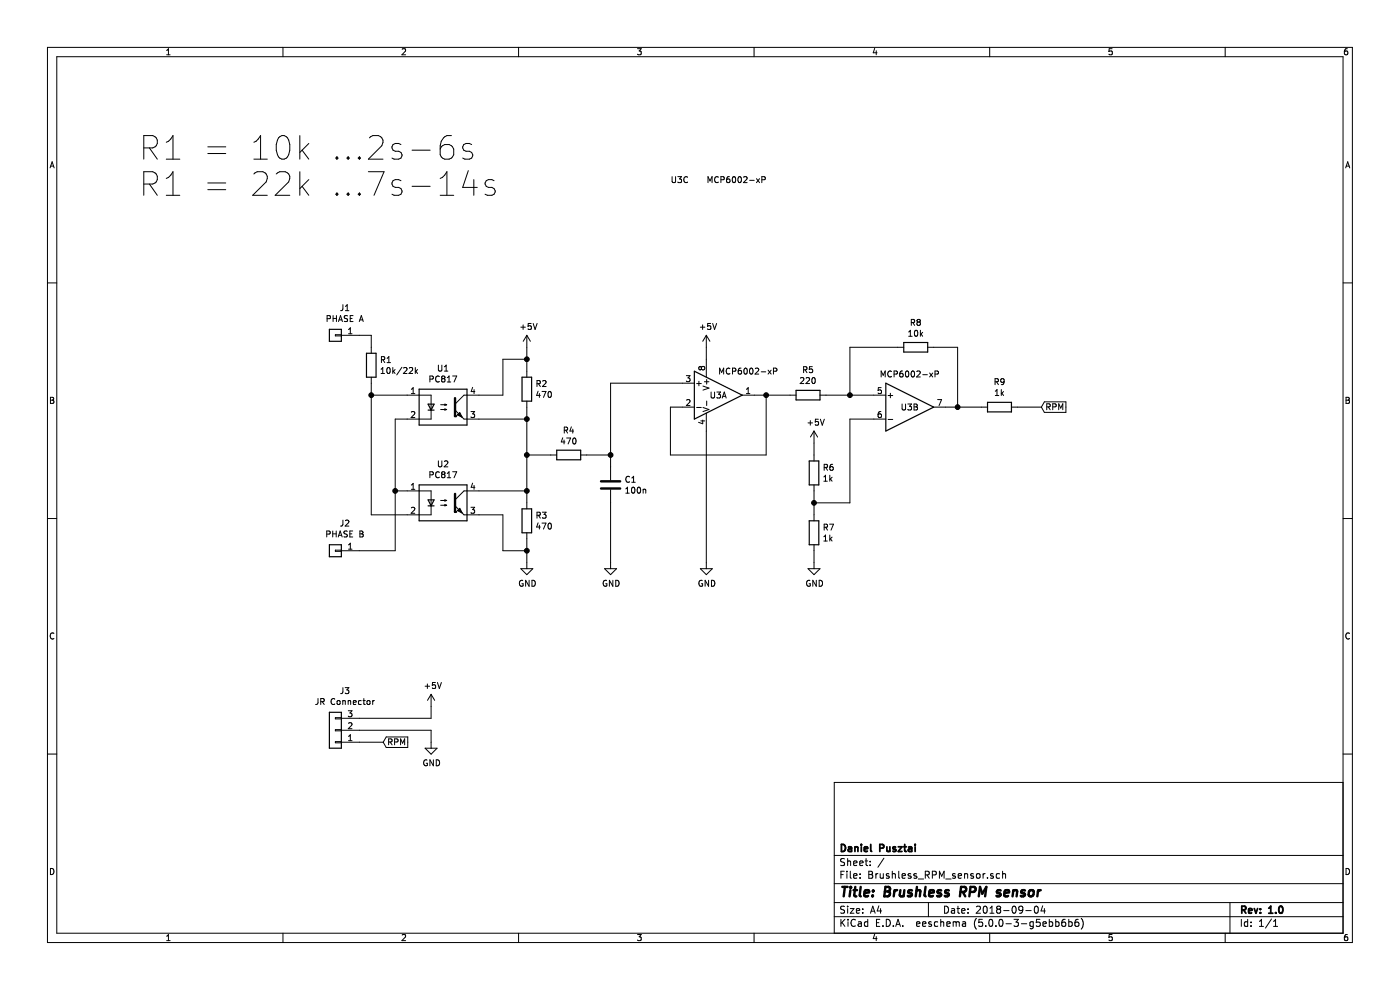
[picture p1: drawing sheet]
EESchema Schematic File Version 4
LIBS:Brushless_RPM_sensor-cache
EELAYER 26 0
EELAYER END
$Descr A4 11693 8268
encoding utf-8
Sheet 1 1
Title "Brushless RPM sensor"
Date "2018-09-04"
Rev "1.0"
Comp "Daniel Pusztai"
Comment1 ""
Comment2 ""
Comment3 ""
Comment4 ""
$EndDescr
$Comp
L Isolator:PC817 U1
U 1 1
P 3700 3400
F 0 "U1" H 3700 3725 50  0000 C CNN
F 1 "PC817" H 3700 3634 50  0000 C CNN
F 2 "Housings_DIP:DIP-4_W7.62mm" H 3500 3200 50  0001 L CIN
F 3 "http://www.soselectronic.cz/a_info/resource/d/pc817.pdf" H 3700 3400 50  0001 L CNN
	1    3700 3400
	1    0    0    -1  
$EndComp
$Comp
L Isolator:PC817 U2
U 1 1
P 3700 4200
F 0 "U2" H 3700 4525 50  0000 C CNN
F 1 "PC817" H 3700 4434 50  0000 C CNN
F 2 "Housings_DIP:DIP-4_W7.62mm" H 3500 4000 50  0001 L CIN
F 3 "http://www.soselectronic.cz/a_info/resource/d/pc817.pdf" H 3700 4200 50  0001 L CNN
	1    3700 4200
	1    0    0    -1  
$EndComp
$Comp
L Device:R R5
U 1 1
P 6750 3300
F 0 "R5" V 6957 3300 50  0000 C CNN
F 1 "220" V 6866 3300 50  0000 C CNN
F 2 "Resistors_SMD:R_1206_HandSoldering" V 6680 3300 50  0001 C CNN
F 3 "~" H 6750 3300 50  0001 C CNN
	1    6750 3300
	0    -1   -1   0   
$EndComp
$Comp
L power:+5V #PWR06
U 1 1
P 5900 2900
F 0 "#PWR06" H 5900 2750 50  0001 C CNN
F 1 "+5V" H 5915 3073 50  0000 C CNN
F 2 "" H 5900 2900 50  0001 C CNN
F 3 "" H 5900 2900 50  0001 C CNN
	1    5900 2900
	1    0    0    -1  
$EndComp
$Comp
L power:GND #PWR05
U 1 1
P 5100 4700
F 0 "#PWR05" H 5100 4450 50  0001 C CNN
F 1 "GND" H 5105 4527 50  0000 C CNN
F 2 "" H 5100 4700 50  0001 C CNN
F 3 "" H 5100 4700 50  0001 C CNN
	1    5100 4700
	1    0    0    -1  
$EndComp
$Comp
L Device:C C1
U 1 1
P 5100 4050
F 0 "C1" H 5215 4096 50  0000 L CNN
F 1 "100n" H 5215 4005 50  0000 L CNN
F 2 "Capacitors_SMD:C_1206_HandSoldering" H 5138 3900 50  0001 C CNN
F 3 "~" H 5100 4050 50  0001 C CNN
	1    5100 4050
	1    0    0    -1  
$EndComp
$Comp
L Amplifier_Operational:MCP6002-xP U3
U 1 1
P 6000 3300
F 0 "U3" H 6000 3300 50  0000 C CNN
F 1 "MCP6002-xP" H 6250 3500 50  0000 C CNN
F 2 "Housings_DIP:DIP-8_W7.62mm" H 6000 3300 50  0001 C CNN
F 3 "http://ww1.microchip.com/downloads/en/DeviceDoc/21733j.pdf" H 6000 3300 50  0001 C CNN
	1    6000 3300
	1    0    0    -1  
$EndComp
$Comp
L Amplifier_Operational:MCP6002-xP U3
U 2 1
P 7600 3400
F 0 "U3" H 7600 3400 50  0000 C CNN
F 1 "MCP6002-xP" H 7600 3676 50  0000 C CNN
F 2 "Housings_DIP:DIP-8_W7.62mm" H 7600 3400 50  0001 C CNN
F 3 "http://ww1.microchip.com/downloads/en/DeviceDoc/21733j.pdf" H 7600 3400 50  0001 C CNN
	2    7600 3400
	1    0    0    -1  
$EndComp
$Comp
L Amplifier_Operational:MCP6002-xP U3
U 3 1
P 6000 3300
F 0 "U3" H 5600 5100 50  0000 L CNN
F 1 "MCP6002-xP" H 5900 5100 50  0000 L CNN
F 2 "Housings_DIP:DIP-8_W7.62mm" H 6000 3300 50  0001 C CNN
F 3 "http://ww1.microchip.com/downloads/en/DeviceDoc/21733j.pdf" H 6000 3300 50  0001 C CNN
	3    6000 3300
	1    0    0    -1  
$EndComp
Wire Wire Line
	4000 3500 4400 3500
Wire Wire Line
	4400 3500 4400 3800
Wire Wire Line
	4400 4100 4000 4100
$Comp
L Device:R R2
U 1 1
P 4400 3250
F 0 "R2" H 4470 3296 50  0000 L CNN
F 1 "470" H 4470 3205 50  0000 L CNN
F 2 "Resistors_SMD:R_1206_HandSoldering" V 4330 3250 50  0001 C CNN
F 3 "~" H 4400 3250 50  0001 C CNN
	1    4400 3250
	1    0    0    -1  
$EndComp
$Comp
L Device:R R3
U 1 1
P 4400 4350
F 0 "R3" H 4470 4396 50  0000 L CNN
F 1 "470" H 4470 4305 50  0000 L CNN
F 2 "Resistors_SMD:R_1206_HandSoldering" V 4330 4350 50  0001 C CNN
F 3 "~" H 4400 4350 50  0001 C CNN
	1    4400 4350
	1    0    0    -1  
$EndComp
$Comp
L power:+5V #PWR03
U 1 1
P 4400 2900
F 0 "#PWR03" H 4400 2750 50  0001 C CNN
F 1 "+5V" H 4415 3073 50  0000 C CNN
F 2 "" H 4400 2900 50  0001 C CNN
F 3 "" H 4400 2900 50  0001 C CNN
	1    4400 2900
	1    0    0    -1  
$EndComp
$Comp
L power:GND #PWR04
U 1 1
P 4400 4700
F 0 "#PWR04" H 4400 4450 50  0001 C CNN
F 1 "GND" H 4405 4527 50  0000 C CNN
F 2 "" H 4400 4700 50  0001 C CNN
F 3 "" H 4400 4700 50  0001 C CNN
	1    4400 4700
	1    0    0    -1  
$EndComp
Wire Wire Line
	4400 2900 4400 3000
Wire Wire Line
	4400 3400 4400 3500
Connection ~ 4400 3500
Wire Wire Line
	4400 4100 4400 4200
Connection ~ 4400 4100
Wire Wire Line
	4400 4500 4400 4600
Wire Wire Line
	4400 4600 4200 4600
Wire Wire Line
	4200 4600 4200 4300
Wire Wire Line
	4200 4300 4000 4300
Connection ~ 4400 4600
Wire Wire Line
	4400 4600 4400 4700
Wire Wire Line
	4400 3000 4200 3000
Wire Wire Line
	4200 3000 4200 3300
Wire Wire Line
	4200 3300 4000 3300
Connection ~ 4400 3000
Wire Wire Line
	4400 3000 4400 3100
$Comp
L Device:R R1
U 1 1
P 3100 3050
F 0 "R1" H 3170 3096 50  0000 L CNN
F 1 "10k/22k" H 3170 3005 50  0000 L CNN
F 2 "Resistors_THT:R_Axial_DIN0207_L6.3mm_D2.5mm_P10.16mm_Horizontal" V 3030 3050 50  0001 C CNN
F 3 "~" H 3100 3050 50  0001 C CNN
	1    3100 3050
	1    0    0    -1  
$EndComp
$Comp
L Connector_Generic:Conn_01x01 J1
U 1 1
P 2800 2800
F 0 "J1" H 2720 2575 50  0000 C CNN
F 1 "PHASE A" H 2720 2666 50  0000 C CNN
F 2 "Wire_Pads:SolderWirePad_single_1-2mmDrill" H 2800 2800 50  0001 C CNN
F 3 "~" H 2800 2800 50  0001 C CNN
	1    2800 2800
	-1   0    0    1   
$EndComp
$Comp
L Connector_Generic:Conn_01x01 J2
U 1 1
P 2800 4600
F 0 "J2" H 2720 4375 50  0000 C CNN
F 1 "PHASE B" H 2720 4466 50  0000 C CNN
F 2 "Wire_Pads:SolderWirePad_single_1-2mmDrill" H 2800 4600 50  0001 C CNN
F 3 "~" H 2800 4600 50  0001 C CNN
	1    2800 4600
	-1   0    0    1   
$EndComp
$Comp
L Connector_Generic:Conn_01x03 J3
U 1 1
P 2800 6100
F 0 "J3" H 2720 5775 50  0000 C CNN
F 1 "JR Connector" H 2720 5866 50  0000 C CNN
F 2 "Pin_Headers:Pin_Header_Angled_1x03_Pitch2.54mm" H 2800 6100 50  0001 C CNN
F 3 "~" H 2800 6100 50  0001 C CNN
	1    2800 6100
	-1   0    0    1   
$EndComp
Wire Wire Line
	3400 3500 3300 3500
Wire Wire Line
	3300 3500 3300 4100
Wire Wire Line
	3300 4100 3400 4100
Wire Wire Line
	3300 4100 3300 4600
Connection ~ 3300 4100
Wire Wire Line
	3400 4300 3100 4300
Wire Wire Line
	3100 4300 3100 3300
Wire Wire Line
	3100 3300 3400 3300
Wire Wire Line
	3000 4600 3300 4600
Wire Wire Line
	3000 2800 3100 2800
Wire Wire Line
	3100 2800 3100 2900
Wire Wire Line
	3100 3200 3100 3300
Connection ~ 3100 3300
Text Notes 1150 1650 0    197  ~ 0
R1 = 10k …2s-6s\nR1 = 22k …7s-14s
$Comp
L Device:R R4
U 1 1
P 4750 3800
F 0 "R4" V 4543 3800 50  0000 C CNN
F 1 "470" V 4634 3800 50  0000 C CNN
F 2 "Resistors_SMD:R_1206_HandSoldering" V 4680 3800 50  0001 C CNN
F 3 "~" H 4750 3800 50  0001 C CNN
	1    4750 3800
	0    1    1    0   
$EndComp
Wire Wire Line
	4600 3800 4400 3800
Connection ~ 4400 3800
Wire Wire Line
	4400 3800 4400 4100
$Comp
L power:GND #PWR07
U 1 1
P 5900 4700
F 0 "#PWR07" H 5900 4450 50  0001 C CNN
F 1 "GND" H 5905 4527 50  0000 C CNN
F 2 "" H 5900 4700 50  0001 C CNN
F 3 "" H 5900 4700 50  0001 C CNN
	1    5900 4700
	1    0    0    -1  
$EndComp
Wire Wire Line
	5900 2900 5900 3000
Wire Wire Line
	5900 3600 5900 4700
Wire Wire Line
	4900 3800 5100 3800
Wire Wire Line
	5100 3800 5100 3900
Wire Wire Line
	5100 4200 5100 4700
Wire Wire Line
	5700 3200 5100 3200
Wire Wire Line
	5700 3400 5600 3400
Wire Wire Line
	5600 3400 5600 3800
Wire Wire Line
	5600 3800 6400 3800
Wire Wire Line
	6400 3800 6400 3300
Wire Wire Line
	6400 3300 6300 3300
$Comp
L Device:R R6
U 1 1
P 6800 3950
F 0 "R6" H 6870 3996 50  0000 L CNN
F 1 "1k" H 6870 3905 50  0000 L CNN
F 2 "Resistors_SMD:R_1206_HandSoldering" V 6730 3950 50  0001 C CNN
F 3 "~" H 6800 3950 50  0001 C CNN
	1    6800 3950
	1    0    0    -1  
$EndComp
$Comp
L Device:R R7
U 1 1
P 6800 4450
F 0 "R7" H 6870 4496 50  0000 L CNN
F 1 "1k" H 6870 4405 50  0000 L CNN
F 2 "Resistors_SMD:R_1206_HandSoldering" V 6730 4450 50  0001 C CNN
F 3 "~" H 6800 4450 50  0001 C CNN
	1    6800 4450
	1    0    0    -1  
$EndComp
$Comp
L Device:R R8
U 1 1
P 7650 2900
F 0 "R8" V 7443 2900 50  0000 C CNN
F 1 "10k" V 7534 2900 50  0000 C CNN
F 2 "Resistors_SMD:R_1206_HandSoldering" V 7580 2900 50  0001 C CNN
F 3 "~" H 7650 2900 50  0001 C CNN
	1    7650 2900
	0    1    1    0   
$EndComp
Wire Wire Line
	7800 2900 8000 2900
Wire Wire Line
	8000 2900 8000 3400
Wire Wire Line
	8000 3400 7900 3400
Wire Wire Line
	7300 3300 7100 3300
Wire Wire Line
	7500 2900 7100 2900
Wire Wire Line
	7100 2900 7100 3300
Connection ~ 7100 3300
Wire Wire Line
	7100 3300 6900 3300
$Comp
L power:+5V #PWR08
U 1 1
P 6800 3700
F 0 "#PWR08" H 6800 3550 50  0001 C CNN
F 1 "+5V" H 6815 3873 50  0000 C CNN
F 2 "" H 6800 3700 50  0001 C CNN
F 3 "" H 6800 3700 50  0001 C CNN
	1    6800 3700
	1    0    0    -1  
$EndComp
$Comp
L power:GND #PWR09
U 1 1
P 6800 4700
F 0 "#PWR09" H 6800 4450 50  0001 C CNN
F 1 "GND" H 6805 4527 50  0000 C CNN
F 2 "" H 6800 4700 50  0001 C CNN
F 3 "" H 6800 4700 50  0001 C CNN
	1    6800 4700
	1    0    0    -1  
$EndComp
Wire Wire Line
	6800 4700 6800 4600
Wire Wire Line
	6800 4300 6800 4200
Wire Wire Line
	6800 3800 6800 3700
Wire Wire Line
	7300 3500 7100 3500
Wire Wire Line
	7100 3500 7100 4200
Wire Wire Line
	7100 4200 6800 4200
Connection ~ 6800 4200
Wire Wire Line
	6800 4200 6800 4100
$Comp
L Device:R R9
U 1 1
P 8350 3400
F 0 "R9" V 8557 3400 50  0000 C CNN
F 1 "1k" V 8466 3400 50  0000 C CNN
F 2 "Resistors_SMD:R_1206_HandSoldering" V 8280 3400 50  0001 C CNN
F 3 "~" H 8350 3400 50  0001 C CNN
	1    8350 3400
	0    -1   -1   0   
$EndComp
Wire Wire Line
	8200 3400 8000 3400
Connection ~ 8000 3400
Text GLabel 8700 3400 2    50   Input ~ 0
RPM
Wire Wire Line
	8700 3400 8500 3400
Text GLabel 3200 6200 2    50   Input ~ 0
RPM
$Comp
L power:GND #PWR02
U 1 1
P 3600 6200
F 0 "#PWR02" H 3600 5950 50  0001 C CNN
F 1 "GND" H 3605 6027 50  0000 C CNN
F 2 "" H 3600 6200 50  0001 C CNN
F 3 "" H 3600 6200 50  0001 C CNN
	1    3600 6200
	1    0    0    -1  
$EndComp
$Comp
L power:+5V #PWR01
U 1 1
P 3600 5900
F 0 "#PWR01" H 3600 5750 50  0001 C CNN
F 1 "+5V" H 3615 6073 50  0000 C CNN
F 2 "" H 3600 5900 50  0001 C CNN
F 3 "" H 3600 5900 50  0001 C CNN
	1    3600 5900
	1    0    0    -1  
$EndComp
Wire Wire Line
	3600 5900 3600 6000
Wire Wire Line
	3600 6000 3000 6000
Wire Wire Line
	3000 6100 3600 6100
Wire Wire Line
	3600 6100 3600 6200
Wire Wire Line
	3200 6200 3000 6200
Wire Wire Line
	6600 3300 6400 3300
Connection ~ 6400 3300
Wire Wire Line
	5100 3200 5100 3800
Connection ~ 5100 3800
$EndSCHEMATC
